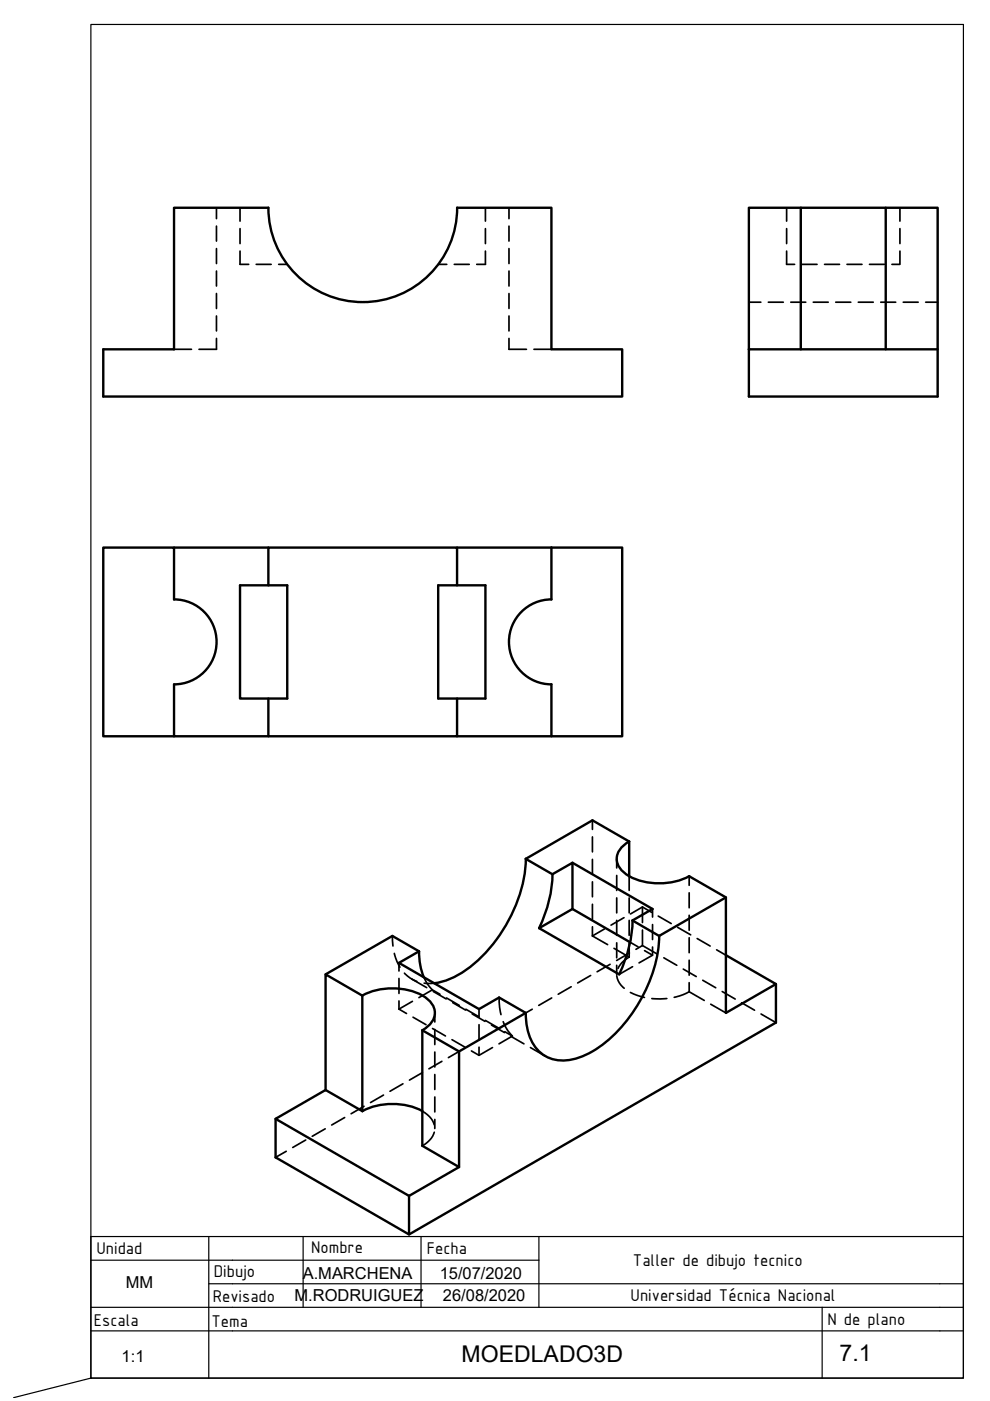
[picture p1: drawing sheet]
<svg xmlns="http://www.w3.org/2000/svg" width="210mm" height="297mm" viewBox="0 0 210 297" stroke-linecap="round" stroke-linejoin="round" font-family="sans-serif">
<!-- layer: MD_Oculto -->
<g fill="none" stroke="#000" stroke-width=".36">
<path d="M45.9 44v2.4M45.9 47.9v3.2M45.9 52.7v3.2M45.9 57.5v3.1M50.9 53.2v2.8h1.8M50.9 44v2.9M50.9 48.5v3.1M54.3 56h3.2M59.1 56h1.8M92.9 56h1.8M96.3 56h3.2M102.9 53.2v2.8h-1.8"/>
<path d="M102.9 44v2.9M102.9 48.5v3.1M107.9 44v2.4M107.9 47.9v3.2M107.9 52.7v3.2M107.9 57.5v3.1M166.8 53.2v2.8h1.7M166.8 44v2.9M166.8 48.5v3.1M170.1 56h3.1M174.8 56h3.2M179.6 56h3.2"/>
<path d="M184.3 56h3.2M190.8 53.2v2.8h-1.7M190.8 44v2.9M190.8 48.5v3.1M36.9 74.1h3.7M45.9 71.8v2.3h-3.7M45.9 62.2v3.2M45.9 67v3.2M107.9 71.8v2.3h3.7M107.9 62.2v3.2M107.9 67v3.2M113.2 74.1h3.7"/>
<path d="M158.8 64.1h2.5M162.9 64.1h3.2M167.7 64.1h3.1M172.4 64.1h3.2M177.2 64.1h3.2M182 64.1h3.2M186.7 64.1h3.2M191.5 64.1h3.2M196.3 64.1h2.5M125.6 173.9v2M125.6 177.4v3.2M83.2 198.4l.1 2.2"/>
<path d="M125.6 198.4l3.2 1.9M125.6 182.2v3.2M125.6 187v3.1M125.6 191.7v3.2M125.6 196.5v1.9M128.2 197l-2.6 1.4M130.8 182.1v1.9M130.8 185.6v3.2M130.8 190.4v3.1M130.8 195.1v3.2M130.8 199.9v3.2M132.3 194.6l-2.8 1.6"/>
<path d="M133.4 185.8v3M133.4 190.4v3.1M133.4 195.1v3.2M133.4 199.9v3M133.6 199.8l1.7 .9M136.2 192.3v3.3M136.2 197.2v3.3M136.2 192.3l2 1.1M136.2 192.3l-2.5 1.5M138.4 192.7v1.7M138.4 196v3.2M139.6 194.2l2.7 1.6"/>
<path d="M143.7 196.6l2.7 1.6M146.1 185.8v1.9M146.1 189.3v3.2M146.1 194.1v3.1M146.1 198.8v3.2M147.8 199l2.8 1.6M83.6 202.1l.6 1.8 .6 1.2M84.6 204.2v1.7M84.6 207.5v3.1M84.6 212.2v1.8M84.6 214l1.6 .9M85.8 206.3l1.2 1.1 1.4 .7"/>
<path d="M87.3 207.6l3.2 1.8M87.4 212.3l-2.8 1.7M87.6 215.7l2.7 1.6M89.9 207.2l.6 1.2 1.2 1.5M89.9 208.4l2.2 .1M91.7 209.9l-2.9 1.6M91.7 209.9l1.6 .9M91.7 218.1l2.8 1.5M91.8 210.2l2.8 1.6M92.2 214.8v1.9M92.2 218.3v3.2M94.7 211.6l2.7 1.6"/>
<path d="M96 212.6l2.7 1.6M98.8 214l2.7 1.6M100.1 215l2.7 1.6M101.6 214v1.7M101.6 217.3v3.1M102.9 216.3l2.7 1.6M104.2 217.3l2.8 1.6M105.8 211.5l.1 2 .3 1.6M106.7 216.6l.9 1.9 1 1.2M107 218.7l1.6 1M108.3 219.7l2.8 1.6M108.6 219.7l-2.8 1.6"/>
<path d="M112.8 214l-1.3 .8M117 211.6l-2.8 1.6M121.1 209.2l-2.8 1.6M125.2 206.8l-2.7 1.6M129.4 204.4l-2.8 1.6M130.2 201.1l3.2 1.8M130.8 204.7v1.9M130.8 206.9l.5 1.5 1 1.1M133.4 202.9l-1.5 1.2-.9 1.2M133.5 202.1l-2.8 1.5M133.7 210.4l2.9 1.1M134.1 205l-2.8 1.6"/>
<path d="M136.2 200.5l-1.4 .8M136.2 200.5l3.2 1.8M136.7 201.5l1.7 1-2.9 1.7M138.2 211.7h3.2M138.4 200.8v1.7M140.7 203.1l2.8 1.6M144.9 205.5l2.7 1.6M146.1 210.3l-1.3 .6-1.9 .6M146.1 203.6v3.2M146.1 208.3v2M146.1 210.3l3.2 1.8M149 207.8l2.8 1.6"/>
<path d="M150.7 212.9l3.2 1.9M151.9 201.4l2 1.1M153.1 210.2l2.8 1.6M157.2 212.6l2.8 1.6M161.4 215l3.1 1.8M68.9 239.3l-2.7 1.6M73.1 236.9l-2.8 1.6M77.2 234.5l-2.7 1.6M81.3 232.2l-2.7 1.6M85.4 229.8l-2.7 1.6M89.5 235.6l1.5 1.1 .7 .9 .4 .9M89.6 227.4l-2.8 1.6"/>
<path d="M92.2 223.1v3.1M92.2 227.8v3.2M92.2 232.6v3.2M92.2 237.3v2M93.7 225l-2.8 1.6M95.8 220.4l2.8 1.6M97.3 222.9l-2.2 1.3M101.6 222v1.8M104.4 222.1l-2.8 1.7-1.6-1M112.5 222.1l3.1 1.8M60.7 244.1l-2.3 1.3M64.8 241.7l-2.7 1.6"/>
<path d="M92.1 240.1l-.7 1.3-.8 .8-1.1 .7"/>
</g>
<!-- layer: MD_Visible -->
<g fill="none" stroke="#000" stroke-width=".51">
<path d="M96.9 44a20 20 0 0 1-20 20.1 20 20 0 0 1-20-20.1h-20v30.1h-15v10h110v-10h-15v-30.1h-20M169.8 44h-11v30.1M187.8 44h11v40.1h-40v-10M158.8 74.1h40M169.8 74.1v-30.1h18v30.1M36.9 116.1h20M96.9 116.1h20M116.9 116.1h15v40h-15v-11a9 9 0 0 1-9-9 9 9 0 0 1 9-9zM50.9 124.1h10v24h-10zM56.9 124.1v-8h40v8M92.9 124.1h10v24h-10zM36.9 156.1h-15v-40h15v11a9 9 0 0 1 9 9 9 9 0 0 1-9 9v11h20"/>
<path d="M56.9 148.1v8h40v-8M96.9 156.1h20M133.4 178.4a4.1 4.1 0 0 0-2.5 4.8 7 7 0 0 0 5.5 3.7 14.3 14.3 0 0 0 9.7-1.1l7.8 4.5v24.5l10.6-6.2M133.4 178.4v7.4M133.4 178.4l-7.8-4.5-14.1 8.2M111.5 182.1l5.6 3.3M111.5 182.1a31.3 31.3 0 0 1-14.2 24.5 14.1 14.1 0 0 1-5.2 1.9M117.1 185.4l4.3-2.5v9.8l-7.1 4.1 17 9.8a27.8 27.8 0 0 0 2.8-11.5M117.1 185.3a27.3 27.3 0 0 1-2.8 11.5M121.4 192.7l12.2 7.1M121.4 182.9l17 9.8-4.3 2.5M139.8 198.4a31.3 31.3 0 0 1-14.2 24.5 10.9 10.9 0 0 1-9 1.5 8 8 0 0 1-4.8-6.5l-.3-3.2"/>
<path d="M153.9 190.3l-14.2 8.1-5.6-3.2M76.8 211.1a13.8 13.8 0 0 1 13.6 .6 3.6 3.6 0 0 1 0 6.1l-.8 .6M88.8 201.7l-4.2 2.5 17 9.8 4.2-2.5 5.7 3.3-14.2 8.1-7.8-4.5v24.5l7.8 4.5-10.6 6.2-28.3-16.4 10.6-6.1 7.8 4.5v-24.5l-7.8-4.5v24.5M88.8 201.7l-5.6-3.3-14.2 8.2M88.8 201.7a13.8 13.8 0 0 0 1.1 5.5M153.9 202.5l10.6 6.1M164.5 208.6v8.2l-77.8 44.9-28.3-16.3v-8.2M76.8 235.6a14.1 14.1 0 0 1 12.8 0M97.3 222.9v24.5M86.7 253.6v8.1"/>
</g>
<!-- layer: 0 -->
<path d="M19.3 267.2h95M19.3 277.2h180M44.3 272.2h155M44.3 262.2v30M64.3 262.2v15M89.3 262.2v15M114.3 262.2v15M199.3 262.2h-180v30l-16.4 4.1M19.3 282.2h180" fill="none" stroke="#000" stroke-width=".25"/>
<!-- layer: Cotas -->
<path d="M19.3 5.2h185v287h-185z" fill="none" stroke="#000" stroke-width=".25"/>
<!-- layer: CajetinLine -->
<path d="M174.3 277.2v15M199.3 272.2h5v20h-185M199.3 262.2h5v10M199.3 277.2h5M199.3 282.2h5" fill="none" stroke="#000" stroke-width=".25"/>
<g font-size="4.9">
<text x="97.9" y="288.8">MOEDLADO3D</text>
<text x="178" y="288.5">7.1</text>
</g>
<g font-size="3.9">
<text x="20.5" y="265.8">Unidad</text>
<text x="66" y="265.6">Nombre</text>
<text x="90.5" y="265.9">Fecha</text>
<text x="134.2" y="268.4">Taller de dibujo tecnico</text>
<text x="45.3" y="270.7">Dibujo</text>
<text x="133.7" y="275.9">Universidad Técnica Nacional</text>
<text x="19.9" y="281.1">Escala</text>
<text x="44.8" y="281.3">Tema</text>
<text x="45.1" y="276.1">Revisado</text>
<text x="175.4" y="280.9">N de plano</text>
</g>
<g font-size="3.5">
<text x="26.7" y="273.2">MM</text>
<text x="62.4" y="275.8">M.RODRUIGUEZ</text>
<text x="64.2" y="271.1">A.MARCHENA</text>
<text x="93.2" y="271.1">15/07/2020</text>
<text x="93.9" y="275.9">26/08/2020</text>
<text x="25.8" y="288.8">1:1</text>
</g>
</svg>
